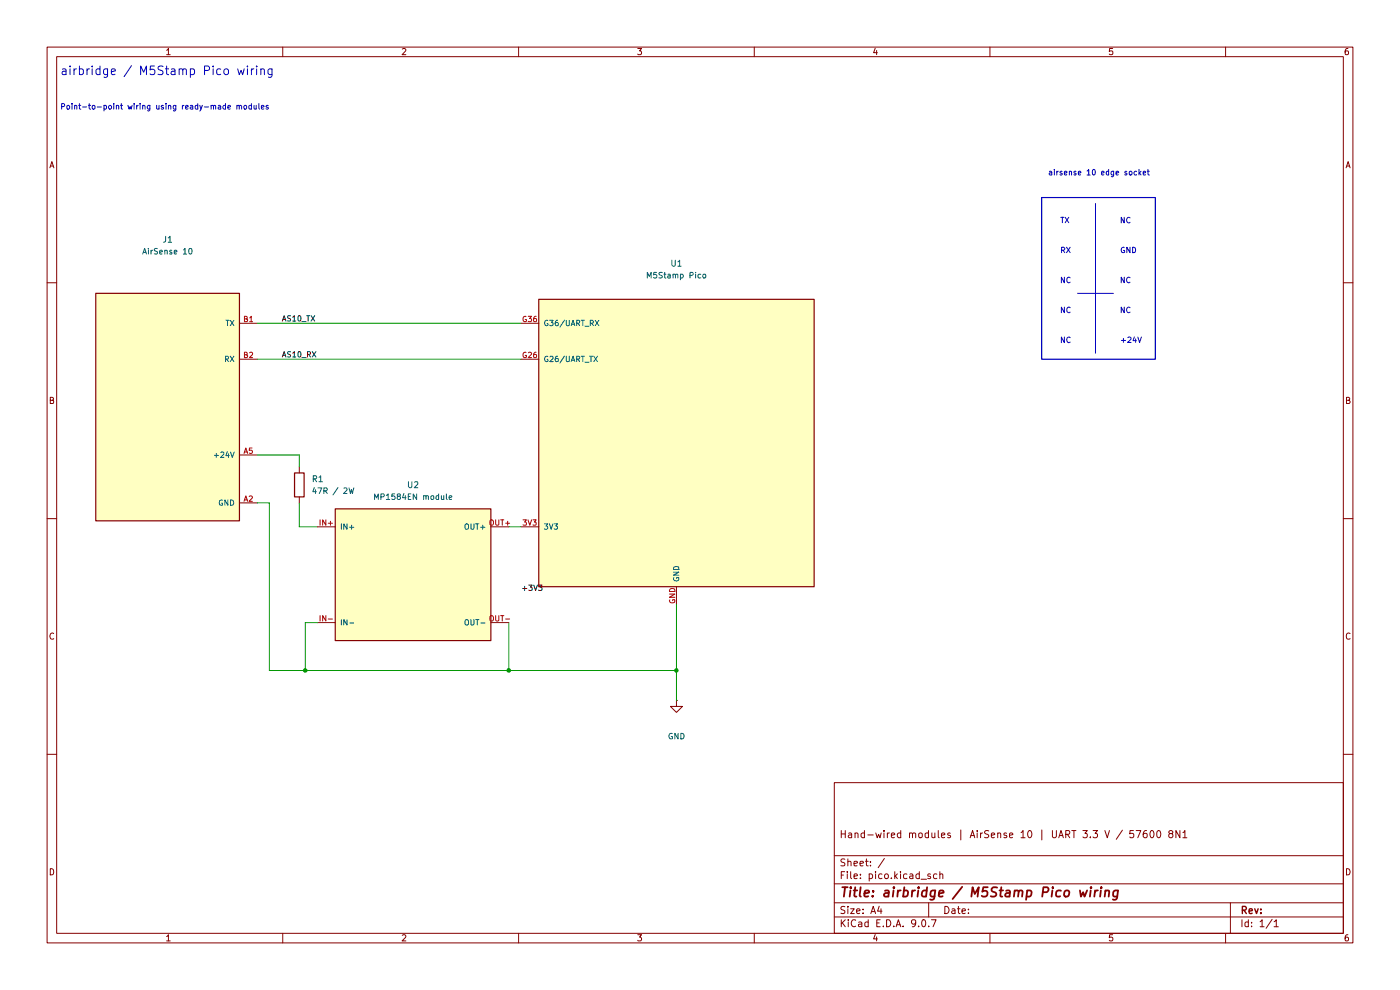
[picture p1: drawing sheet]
(kicad_sch
 (version 20250114)
 (generator "eeschema")
 (generator_version "9.0")
 (paper "A4")
 (title_block
  (title "airbridge / M5Stamp Pico wiring")
  (comment 1 "Hand-wired modules | AirSense 10 | UART 3.3 V / 57600 8N1"))
 (lib_symbols
  (symbol "Device:C"
   (pin_numbers (hide yes))
   (pin_names
    (offset 0.254)) (exclude_from_sim no) (in_bom yes) (on_board yes)
   (property "Reference" "C" (at 0.635 2.54 0) (effects (font (size 1.27 1.27)) (justify left)))
   (property "Value" "C" (at 0.635 -2.54 0) (effects (font (size 1.27 1.27)) (justify left)))
   (property "Footprint" "" (at 0.9652 -3.81 0) (effects (font (size 1.27 1.27)) (hide yes)))
   (property "Datasheet" "~" (at 0 0 0) (effects (font (size 1.27 1.27)) (hide yes)))
   (property "Description" "Unpolarized capacitor" (at 0 0 0) (effects (font (size 1.27 1.27)) (hide yes)))
   (symbol "C_0_1"
    (polyline (pts (xy -2.032 0.762) (xy 2.032 0.762)) (stroke (width 0.508) (type default)) (fill (type none)))
    (polyline (pts (xy -2.032 -0.762) (xy 2.032 -0.762)) (stroke (width 0.508) (type default)) (fill (type none))))
   (symbol "C_1_1"
    (pin passive line (at 0 3.81 270) (length 2.794) (name "~" (effects (font (size 1.27 1.27)))) (number "1" (effects (font (size 1.27 1.27)))))
    (pin passive line (at 0 -3.81 90) (length 2.794) (name "~" (effects (font (size 1.27 1.27)))) (number "2" (effects (font (size 1.27 1.27))))))
   (embedded_fonts no))
  (symbol "Device:D_Schottky"
   (pin_numbers (hide yes))
   (pin_names
    (offset 1.016) (hide yes)) (exclude_from_sim no) (in_bom yes) (on_board yes)
   (property "Reference" "D" (at 0 2.54 0) (effects (font (size 1.27 1.27))))
   (property "Value" "D_Schottky" (at 0 -2.54 0) (effects (font (size 1.27 1.27))))
   (property "Footprint" "" (at 0 0 0) (effects (font (size 1.27 1.27)) (hide yes)))
   (property "Datasheet" "~" (at 0 0 0) (effects (font (size 1.27 1.27)) (hide yes)))
   (property "Description" "Schottky diode" (at 0 0 0) (effects (font (size 1.27 1.27)) (hide yes)))
   (symbol "D_Schottky_0_1"
    (polyline (pts (xy -1.905 0.635) (xy -1.905 1.27) (xy -1.27 1.27) (xy -1.27 -1.27) (xy -0.635 -1.27) (xy -0.635 -0.635)) (stroke (width 0.254) (type default)) (fill (type none)))
    (polyline (pts (xy 1.27 1.27) (xy 1.27 -1.27) (xy -1.27 0) (xy 1.27 1.27)) (stroke (width 0.254) (type default)) (fill (type none)))
    (polyline (pts (xy 1.27 0) (xy -1.27 0)) (stroke (width 0) (type default)) (fill (type none))))
   (symbol "D_Schottky_1_1"
    (pin passive line (at -3.81 0 0) (length 2.54) (name "K" (effects (font (size 1.27 1.27)))) (number "1" (effects (font (size 1.27 1.27)))))
    (pin passive line (at 3.81 0 180) (length 2.54) (name "A" (effects (font (size 1.27 1.27)))) (number "2" (effects (font (size 1.27 1.27))))))
   (embedded_fonts no))
  (symbol "Device:R"
   (pin_numbers (hide yes))
   (pin_names
    (offset 0)) (exclude_from_sim no) (in_bom yes) (on_board yes)
   (property "Reference" "R" (at 2.032 0 90) (effects (font (size 1.27 1.27))))
   (property "Value" "R" (at 0 0 90) (effects (font (size 1.27 1.27))))
   (property "Footprint" "" (at -1.778 0 90) (effects (font (size 1.27 1.27)) (hide yes)))
   (property "Datasheet" "~" (at 0 0 0) (effects (font (size 1.27 1.27)) (hide yes)))
   (property "Description" "Resistor" (at 0 0 0) (effects (font (size 1.27 1.27)) (hide yes)))
   (symbol "R_0_1"
    (rectangle (start -1.016 -2.54) (end 1.016 2.54) (stroke (width 0.254) (type default)) (fill (type none))))
   (symbol "R_1_1"
    (pin passive line (at 0 3.81 270) (length 1.27) (name "~" (effects (font (size 1.27 1.27)))) (number "1" (effects (font (size 1.27 1.27)))))
    (pin passive line (at 0 -3.81 90) (length 1.27) (name "~" (effects (font (size 1.27 1.27)))) (number "2" (effects (font (size 1.27 1.27))))))
   (embedded_fonts no))
  (symbol "airbridge:AirSense10_Wiring"
   (pin_names
    (offset 0.762)) (exclude_from_sim no) (in_bom yes) (on_board no)
   (property "Reference" "U" (at 0 0 0) (effects (font (size 1.15 1.15))))
   (property "Value" "AirSense10_Wiring" (at 0 0 0) (effects (font (size 1.15 1.15))))
   (property "Footprint" "" (at 0 0 0) (effects (font (size 1.27 1.27)) (hide yes)))
   (property "Datasheet" "" (at 0 0 0) (effects (font (size 1.27 1.27)) (hide yes)))
   (property "Description" "AirSense 10 accessory socket; only the four connected contacts shown. A/B references follow airbridge PCB connector numbering." (at 0 0 0) (effects (font (size 1.15 1.15)) (hide yes)))
   (symbol "AirSense10_Wiring_0_1"
    (rectangle (start -15.24 24.13) (end 15.24 -24.13) (stroke (width 0.254) (type default)) (fill (type background))))
   (symbol "AirSense10_Wiring_1_1"
    (pin output line (at 19.05 17.78 180) (length 3.81) (name "TX" (effects (font (size 1.15 1.15)))) (number "B1" (effects (font (size 1.15 1.15)))))
    (pin input line (at 19.05 10.16 180) (length 3.81) (name "RX" (effects (font (size 1.15 1.15)))) (number "B2" (effects (font (size 1.15 1.15)))))
    (pin power_out line (at 19.05 -10.16 180) (length 3.81) (name "+24V" (effects (font (size 1.15 1.15)))) (number "A5" (effects (font (size 1.15 1.15)))))
    (pin power_out line (at 19.05 -20.32 180) (length 3.81) (name "GND" (effects (font (size 1.15 1.15)))) (number "A2" (effects (font (size 1.15 1.15))))))
   (embedded_fonts no))
  (symbol "airbridge:Buck_Module"
   (pin_names
    (offset 0.762)) (exclude_from_sim no) (in_bom yes) (on_board no)
   (property "Reference" "U" (at 0 0 0) (effects (font (size 1.15 1.15))))
   (property "Value" "Buck_Module" (at 0 0 0) (effects (font (size 1.15 1.15))))
   (property "Footprint" "" (at 0 0 0) (effects (font (size 1.27 1.27)) (hide yes)))
   (property "Datasheet" "" (at 0 0 0) (effects (font (size 1.27 1.27)) (hide yes)))
   (property "Description" "Ready-made, non-isolated MP1584EN step-down module. Set output before connecting the controller; IN- and OUT- share ground internally." (at 0 0 0) (effects (font (size 1.15 1.15)) (hide yes)))
   (symbol "Buck_Module_0_1"
    (rectangle (start -16.51 13.97) (end 16.51 -13.97) (stroke (width 0.254) (type default)) (fill (type background))))
   (symbol "Buck_Module_1_1"
    (pin power_in line (at -20.32 10.16 0) (length 3.81) (name "IN+" (effects (font (size 1.15 1.15)))) (number "IN+" (effects (font (size 1.15 1.15)))))
    (pin power_in line (at -20.32 -10.16 0) (length 3.81) (name "IN-" (effects (font (size 1.15 1.15)))) (number "IN-" (effects (font (size 1.15 1.15)))))
    (pin power_out line (at 20.32 10.16 180) (length 3.81) (name "OUT+" (effects (font (size 1.15 1.15)))) (number "OUT+" (effects (font (size 1.15 1.15)))))
    (pin passive line (at 20.32 -10.16 180) (length 3.81) (name "OUT-" (effects (font (size 1.15 1.15)))) (number "OUT-" (effects (font (size 1.15 1.15))))))
   (embedded_fonts no))
  (symbol "airbridge:M5Stamp_Pico_Wiring"
   (pin_names
    (offset 0.762)) (exclude_from_sim no) (in_bom yes) (on_board no)
   (property "Reference" "U" (at 0 0 0) (effects (font (size 1.15 1.15))))
   (property "Value" "M5Stamp_Pico_Wiring" (at 0 0 0) (effects (font (size 1.15 1.15))))
   (property "Footprint" "" (at 0 0 0) (effects (font (size 1.27 1.27)) (hide yes)))
   (property "Datasheet" "" (at 0 0 0) (effects (font (size 1.27 1.27)) (hide yes)))
   (property "Description" "M5Stamp Pico (ESP32-PICO-D4); pad names are terminal IDs, not chip pin numbers. Only used pads shown." (at 0 0 0) (effects (font (size 1.15 1.15)) (hide yes)))
   (symbol "M5Stamp_Pico_Wiring_0_1"
    (rectangle (start -29.21 30.48) (end 29.21 -30.48) (stroke (width 0.254) (type default)) (fill (type background))))
   (symbol "M5Stamp_Pico_Wiring_1_1"
    (pin input line (at -33.02 25.4 0) (length 3.81) (name "G36/UART_RX" (effects (font (size 1.15 1.15)))) (number "G36" (effects (font (size 1.15 1.15)))))
    (pin output line (at -33.02 17.78 0) (length 3.81) (name "G26/UART_TX" (effects (font (size 1.15 1.15)))) (number "G26" (effects (font (size 1.15 1.15)))))
    (pin power_in line (at -33.02 -17.78 0) (length 3.81) (name "3V3" (effects (font (size 1.15 1.15)))) (number "3V3" (effects (font (size 1.15 1.15)))))
    (pin power_in line (at 0 -34.29 90) (length 3.81) (name "GND" (effects (font (size 1.15 1.15)))) (number "GND" (effects (font (size 1.15 1.15))))))
   (embedded_fonts no))
  (symbol "power:GND"
   (power)
   (pin_numbers (hide yes))
   (pin_names
    (offset 0) (hide yes)) (exclude_from_sim no) (in_bom yes) (on_board yes)
   (property "Reference" "#PWR" (at 0 -6.35 0) (effects (font (size 1.27 1.27)) (hide yes)))
   (property "Value" "GND" (at 0 -3.81 0) (effects (font (size 1.27 1.27))))
   (property "Footprint" "" (at 0 0 0) (effects (font (size 1.27 1.27)) (hide yes)))
   (property "Datasheet" "" (at 0 0 0) (effects (font (size 1.27 1.27)) (hide yes)))
   (property "Description" "Power symbol creates a global label with name \"GND\" , ground" (at 0 0 0) (effects (font (size 1.27 1.27)) (hide yes)))
   (symbol "GND_0_1"
    (polyline (pts (xy 0 0) (xy 0 -1.27) (xy 1.27 -1.27) (xy 0 -2.54) (xy -1.27 -1.27) (xy 0 -1.27)) (stroke (width 0) (type default)) (fill (type none))))
   (symbol "GND_1_1"
    (pin power_in line (at 0 0 270) (length 0) (name "~" (effects (font (size 1.27 1.27)))) (number "1" (effects (font (size 1.27 1.27))))))
   (embedded_fonts no)))
 (polyline
  (pts (xy 220.98 41.91) (xy 245.11 41.91) (xy 245.11 76.2) (xy 220.98 76.2) (xy 220.98 41.91))
  (stroke (width 0.254) (type default))
  (fill (type none)))
 (text "NC"
  (exclude_from_sim no)
  (at 237.49 66.04 0)
  (effects (font (size 1.15 1.15)) (justify left)))
 (text "TX"
  (exclude_from_sim no)
  (at 224.79 46.99 0)
  (effects (font (size 1.15 1.15) (thickness 0.23)
    (bold yes)) (justify left)))
 (text "NC"
  (exclude_from_sim no)
  (at 224.79 72.39 0)
  (effects (font (size 1.15 1.15)) (justify left)))
 (text "NC"
  (exclude_from_sim no)
  (at 224.79 59.69 0)
  (effects (font (size 1.15 1.15)) (justify left)))
 (text "+24V"
  (exclude_from_sim no)
  (at 237.49 72.39 0)
  (effects (font (size 1.15 1.15) (thickness 0.23)
    (bold yes)) (justify left)))
 (text "GND"
  (exclude_from_sim no)
  (at 237.49 53.34 0)
  (effects (font (size 1.15 1.15) (thickness 0.23)
    (bold yes)) (justify left)))
 (text "Point-to-point wiring using ready-made modules"
  (exclude_from_sim no)
  (at 12.7 22.86 0)
  (effects (font (size 1.15 1.15)) (justify left)))
 (text "airbridge / M5Stamp Pico wiring"
  (exclude_from_sim no)
  (at 12.7 15.24 0)
  (effects (font (size 1.8 1.8)) (justify left)))
 (text "NC"
  (exclude_from_sim no)
  (at 237.49 46.99 0)
  (effects (font (size 1.15 1.15)) (justify left)))
 (text "NC"
  (exclude_from_sim no)
  (at 224.79 66.04 0)
  (effects (font (size 1.15 1.15)) (justify left)))
 (text "NC"
  (exclude_from_sim no)
  (at 237.49 59.69 0)
  (effects (font (size 1.15 1.15)) (justify left)))
 (text "RX"
  (exclude_from_sim no)
  (at 224.79 53.34 0)
  (effects (font (size 1.15 1.15) (thickness 0.23)
    (bold yes)) (justify left)))
 (text "airsense 10 edge socket"
  (exclude_from_sim no)
  (at 222.25 36.83 0)
  (effects (font (size 1.15 1.15)) (justify left)))
 (junction
  (at 64.77 142.24)
  (diameter 0)
  (color 0 0 0 0))
 (junction
  (at 107.95 142.24)
  (diameter 0)
  (color 0 0 0 0))
 (junction
  (at 143.51 142.24)
  (diameter 0)
  (color 0 0 0 0))
 (wire
  (pts (xy 64.77 132.08) (xy 64.77 142.24))
  (stroke (width 0) (type default)))
 (polyline
  (pts (xy 228.6 62.23) (xy 236.22 62.23))
  (stroke (width 0) (type default)))
 (wire
  (pts (xy 63.5 106.68) (xy 63.5 111.76))
  (stroke (width 0) (type default)))
 (polyline
  (pts (xy 232.41 43.18) (xy 232.41 74.93))
  (stroke (width 0) (type default)))
 (wire
  (pts (xy 54.61 68.58) (xy 110.49 68.58))
  (stroke (width 0) (type default)))
 (wire
  (pts (xy 64.77 142.24) (xy 107.95 142.24))
  (stroke (width 0) (type default)))
 (wire
  (pts (xy 54.61 106.68) (xy 57.15 106.68))
  (stroke (width 0) (type default)))
 (wire
  (pts (xy 54.61 76.2) (xy 110.49 76.2))
  (stroke (width 0) (type default)))
 (wire
  (pts (xy 143.51 142.24) (xy 143.51 148.59))
  (stroke (width 0) (type default)))
 (wire
  (pts (xy 64.77 132.08) (xy 67.31 132.08))
  (stroke (width 0) (type default)))
 (wire
  (pts (xy 63.5 96.52) (xy 54.61 96.52))
  (stroke (width 0) (type default)))
 (wire
  (pts (xy 107.95 142.24) (xy 143.51 142.24))
  (stroke (width 0) (type default)))
 (wire
  (pts (xy 107.95 132.08) (xy 107.95 142.24))
  (stroke (width 0) (type default)))
 (wire
  (pts (xy 57.15 106.68) (xy 57.15 142.24))
  (stroke (width 0) (type default)))
 (wire
  (pts (xy 63.5 99.06) (xy 63.5 96.52))
  (stroke (width 0) (type default)))
 (wire
  (pts (xy 63.5 111.76) (xy 67.31 111.76))
  (stroke (width 0) (type default)))
 (wire
  (pts (xy 57.15 142.24) (xy 64.77 142.24))
  (stroke (width 0) (type default)))
 (wire
  (pts (xy 107.95 111.76) (xy 110.49 111.76))
  (stroke (width 0) (type default)))
 (wire
  (pts (xy 143.51 128.27) (xy 143.51 142.24))
  (stroke (width 0) (type default)))
 (label "AS10_TX"
  (at 59.69 68.58 0)
  (effects (font (size 1.15 1.15)) (justify left bottom)))
 (label "+3V3"
  (at 110.49 125.73 0)
  (effects (font (size 1.15 1.15)) (justify left bottom)))
 (label "AS10_RX"
  (at 59.69 76.2 0)
  (effects (font (size 1.15 1.15)) (justify left bottom)))
 (symbol
  (lib_id "airbridge:Buck_Module")
  (at 87.63 121.92 0)
  (unit 1)
  (exclude_from_sim no)
  (in_bom yes)
  (on_board no)
  (dnp no)
  (property "Reference" "U2" (at 87.63 102.87 0) (effects (font (size 1.27 1.27))))
  (property "Value" "MP1584EN module" (at 87.63 105.41 0) (effects (font (size 1.2 1.2))))
  (property "Footprint" "" (at 87.63 121.92 0) (effects (font (size 1.15 1.15)) (hide yes)))
  (property "Datasheet" "" (at 87.63 121.92 0) (effects (font (size 1.15 1.15)) (hide yes)))
  (property "Description" "" (at 87.63 121.92 0) (effects (font (size 1.27 1.27))))
  (property "Assembly" "Adjustable buck, input rating >= 24 V, >= 1 A output capability" (at 87.63 121.92 0) (effects (font (size 1.15 1.15)) (hide yes)))
  (pin "OUT-")
  (pin "IN-")
  (pin "IN+")
  (pin "OUT+"))
 (symbol
  (lib_id "Device:R")
  (at 63.5 102.87 0)
  (unit 1)
  (exclude_from_sim no)
  (in_bom yes)
  (on_board no)
  (dnp no)
  (property "Reference" "R1" (at 66.04 101.6 0) (effects (font (size 1.27 1.27)) (justify left)))
  (property "Value" "47R / 2W" (at 66.04 104.14 0) (effects (font (size 1.2 1.2)) (justify left)))
  (property "Footprint" "" (at 63.5 102.87 0) (effects (font (size 1.15 1.15)) (hide yes)))
  (property "Datasheet" "" (at 63.5 102.87 0) (effects (font (size 1.15 1.15)) (hide yes)))
  (property "Description" "" (at 63.5 102.87 0) (effects (font (size 1.27 1.27))))
  (property "Assembly" "" (at 63.5 102.87 0) (effects (font (size 1.15 1.15)) (hide yes)))
  (pin "1")
  (pin "2"))
 (symbol
  (lib_id "power:GND")
  (at 143.51 148.59 0)
  (unit 1)
  (exclude_from_sim no)
  (in_bom no)
  (on_board no)
  (dnp no)
  (property "Reference" "#PWR4" (at 143.51 153.67 0) (effects (font (size 1.27 1.27)) (hide yes)))
  (property "Value" "GND" (at 143.51 156.21 0) (effects (font (size 1.2 1.2))))
  (property "Footprint" "" (at 143.51 148.59 0) (effects (font (size 1.15 1.15)) (hide yes)))
  (property "Datasheet" "" (at 143.51 148.59 0) (effects (font (size 1.15 1.15)) (hide yes)))
  (property "Description" "" (at 143.51 148.59 0) (effects (font (size 1.27 1.27))))
  (property "Assembly" "" (at 143.51 148.59 0) (effects (font (size 1.15 1.15)) (hide yes)))
  (pin "1"))
 (symbol
  (lib_id "airbridge:AirSense10_Wiring")
  (at 35.56 86.36 0)
  (unit 1)
  (exclude_from_sim no)
  (in_bom yes)
  (on_board no)
  (dnp no)
  (property "Reference" "J1" (at 35.56 50.8 0) (effects (font (size 1.27 1.27))))
  (property "Value" "AirSense 10" (at 35.56 53.34 0) (effects (font (size 1.2 1.2))))
  (property "Footprint" "" (at 35.56 86.36 0) (effects (font (size 1.15 1.15)) (hide yes)))
  (property "Datasheet" "" (at 35.56 86.36 0) (effects (font (size 1.15 1.15)) (hide yes)))
  (property "Description" "" (at 35.56 86.36 0) (effects (font (size 1.27 1.27))))
  (property "Assembly" "" (at 35.56 86.36 0) (effects (font (size 1.15 1.15)) (hide yes)))
  (pin "B1")
  (pin "B2")
  (pin "A5")
  (pin "A2"))
 (symbol
  (lib_id "airbridge:M5Stamp_Pico_Wiring")
  (at 143.51 93.98 0)
  (unit 1)
  (exclude_from_sim no)
  (in_bom yes)
  (on_board no)
  (dnp no)
  (property "Reference" "U1" (at 143.51 55.88 0) (effects (font (size 1.27 1.27))))
  (property "Value" "M5Stamp Pico" (at 143.51 58.42 0) (effects (font (size 1.2 1.2))))
  (property "Footprint" "" (at 143.51 93.98 0) (effects (font (size 1.15 1.15)) (hide yes)))
  (property "Datasheet" "https://docs.m5stack.com/en/core/stamp_pico" (at 143.51 93.98 0) (effects (font (size 1.15 1.15)) (hide yes)))
  (property "Description" "" (at 143.51 93.98 0) (effects (font (size 1.27 1.27))))
  (property "Assembly" "Ready-made module; solder to pads marked on symbol" (at 143.51 93.98 0) (effects (font (size 1.15 1.15)) (hide yes)))
  (pin "GND")
  (pin "3V3")
  (pin "G26")
  (pin "G36"))
 (sheet_instances
  (path ""
   (page "1")))
 (embedded_fonts no))
